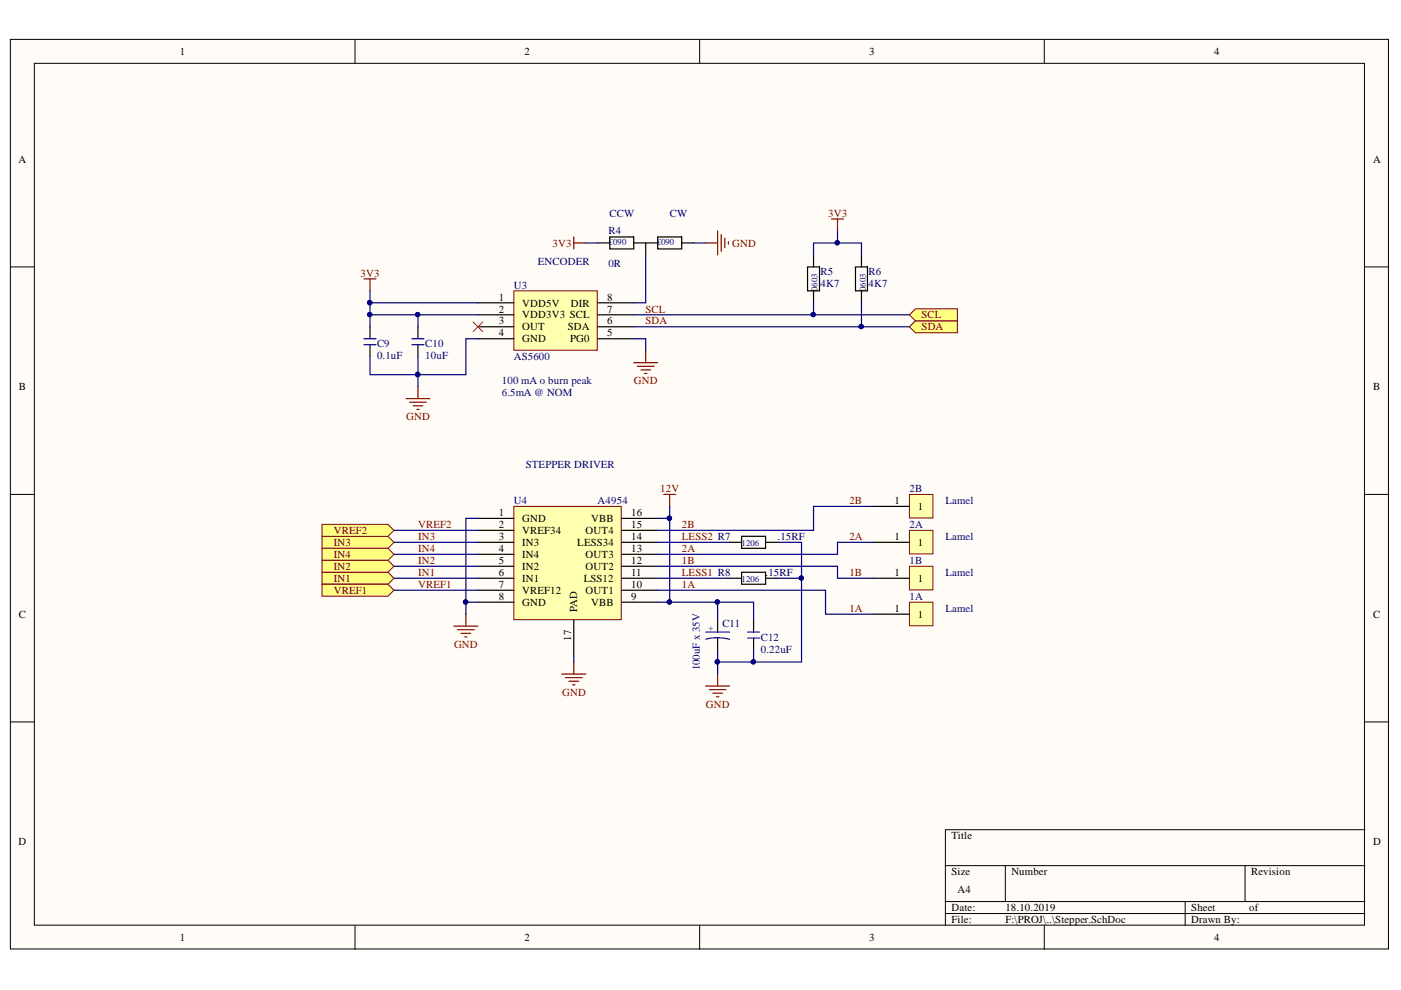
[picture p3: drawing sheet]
<svg xmlns="http://www.w3.org/2000/svg" width="297mm" height="210mm" viewBox="0 0 297 210" stroke-linecap="round" stroke-linejoin="round" font-family="sans-serif">
<g fill="#fffcf8" stroke="#000" stroke-width=".21">
<path d="M2.2 8.3h292.2v192.9h-292.2z"/>
<path d="M7.3 13.4h282v182.8h-282z"/>
</g>
<g fill="none" stroke="#000" stroke-width=".21">
<path d="M75.3 8.3v5.1M148.3 8.3v5.1M221.4 8.3v5.1M2.2 56.6h5.1M289.4 56.6h5.1M2.2 104.8h5.1M289.4 104.8h5.1M2.2 153.1h5.1M289.4 153.1h5.1M289.4 175.9h-89v20.3M75.3 196.2v5.1M148.3 196.2v5.1"/>
<path d="M200.4 183.5h89M200.4 191.2h89M200.4 193.7h89M213.1 183.5v7.7M221.4 196.2v5.1M251.3 191.2v5M264 183.5v7.7"/>
</g>
<path d="M77.2 59.1h2.5M78.4 59.1v2.6M134.4 76.9h5M135.1 77.7h3.6M135.9 78.4h2M136.6 79.2h.6M136.9 74.4v2.5M86.1 84.5h5.1M86.8 85.3h3.6M87.6 86h2M88.4 86.8h.5M88.6 82v2.5" fill="none" stroke="#800000" stroke-width=".25"/>
<path d="M108.9 61.7h17.7v12.6h-17.7z" fill="#ffffb0" stroke="#800000" stroke-width=".21"/>
<g fill="none" stroke="#000" stroke-width=".25">
<path d="M171.2 56.6h2.6v5.1h-2.6zM172.5 54.1v2.5M181.4 56.6h2.5v5.1h-2.5zM182.6 54.1v2.5M78.4 69.3v2.5M78.4 73.1v2.5M101.3 64.2h7.6M101.3 66.7h7.6M101.3 69.3h7.6M101.3 71.8h7.6M126.7 64.2h7.7M126.7 66.7h7.7"/>
<path d="M126.7 69.3h7.7M126.7 71.8h7.7M172.5 61.7v2.5M182.6 61.7v2.5"/>
</g>
<path d="M77.2 73.1h2.5M77.2 71.8h2.5" fill="none" stroke="#0000bf" stroke-width=".25"/>
<path d="M100.3 68.3l2 2M102.3 68.3l-2 2" fill="none" stroke="#f00" stroke-width=".21"/>
<path d="M176.3 46.4h2.5M177.6 46.4v2.6" fill="none" stroke="#800000" stroke-width=".25"/>
<g fill="#ffff80" stroke="#800000" stroke-width=".21">
<path d="M192.8 69.3l1.3-1.3h8.9v2.6h-8.9z" fill-rule="evenodd"/>
<path d="M192.8 66.7l1.3-1.2h8.9v2.5h-8.9z" fill-rule="evenodd"/>
<path d="M68.3 121.3h14l1.2 1.3-1.2 1.3h-14z" fill-rule="evenodd"/>
<path d="M68.3 118.8h14l1.2 1.3-1.2 1.2h-14z" fill-rule="evenodd"/>
<path d="M68.3 113.7h14l1.2 1.3-1.2 1.3h-14z" fill-rule="evenodd"/>
<path d="M68.3 116.3h14l1.2 1.2-1.2 1.3h-14z" fill-rule="evenodd"/>
<path d="M68.3 123.9h14l1.2 1.2-1.2 1.3h-14z" fill-rule="evenodd"/>
<path d="M68.3 111.2h14l1.2 1.2-1.2 1.3h-14z" fill-rule="evenodd"/>
</g>
<path d="M140.7 104.8h2.6M142 104.8v2.6M96.2 132.8h5.1M97 133.5h3.6M97.8 134.3h2M98.5 135h.5M98.8 130.2v2.6" fill="none" stroke="#800000" stroke-width=".25"/>
<path d="M88.6 69.3v2.5M88.6 73.1v2.5" fill="none" stroke="#000" stroke-width=".25"/>
<path d="M87.3 73.1h2.6M87.3 71.8h2.6" fill="none" stroke="#0000bf" stroke-width=".25"/>
<path d="M108.9 107.4h22.8v24h-22.8z" fill="#ffffb0" stroke="#800000" stroke-width=".21"/>
<g fill="none" stroke="#000" stroke-width=".25">
<path d="M101.3 109.9h7.6M101.3 112.4h7.6M101.3 115h7.6M101.3 117.5h7.6M131.8 109.9h7.6M131.8 112.4h7.6M131.8 115h7.6M131.8 117.5h7.6M101.3 120.1h7.6M101.3 122.6h7.6M101.3 125.1h7.6M101.3 127.7h7.6"/>
<path d="M121.7 131.5v7.6M131.8 120.1h7.6M131.8 122.6h7.6M131.8 125.1h7.6M131.8 127.7h7.6M159.8 131.5v2.5M159.8 135.3v2.5"/>
</g>
<path d="M119.1 142.9h5.1M119.9 143.7h3.5M120.6 144.4h2.1M121.4 145.2h.5M121.7 140.4v2.5M149.6 145.5h5.1M150.4 146.2h3.5M151.1 147h2.1M151.9 147.7h.5M152.2 142.9v2.6" fill="none" stroke="#800000" stroke-width=".25"/>
<path d="M158.5 135.3h2.5M158.5 134h2.5" fill="none" stroke="#0000bf" stroke-width=".25"/>
<path d="M192.8 104.8h5v5h-5z" fill="#ffffb0" stroke="#800000" stroke-width=".21"/>
<path d="M185.2 107.4h7.6" fill="none" stroke="#000" stroke-width=".25"/>
<path d="M192.8 112.4h5v5h-5z" fill="#ffffb0" stroke="#800000" stroke-width=".21"/>
<path d="M185.2 115h7.6" fill="none" stroke="#000" stroke-width=".25"/>
<path d="M192.8 120.1h5v5h-5z" fill="#ffffb0" stroke="#800000" stroke-width=".21"/>
<path d="M185.2 122.6h7.6" fill="none" stroke="#000" stroke-width=".25"/>
<path d="M192.8 127.7h5v5h-5z" fill="#ffffb0" stroke="#800000" stroke-width=".21"/>
<g fill="none" stroke="#000" stroke-width=".25">
<path d="M126.7 51.5h2.6M129.3 50.2h5.1v2.6h-5.1zM134.4 51.5h5M136.9 51.5v2.6M139.4 50.2h5.1v2.6h-5.1zM144.5 51.5h2.6M154.7 115h2.5M157.2 113.7h5.1v2.6h-5.1zM162.3 115h2.6M152.2 131.5v2.5M152.2 135.3v2.5M154.7 122.6h2.5"/>
<path d="M157.2 121.3h5.1v2.6h-5.1zM162.3 122.6h2.6M185.2 130.2h7.6"/>
</g>
<path d="M149.6 135.5a9.8 9.8 0 0 1 5.1 0M149.6 134h5.1" fill="none" stroke="#0000bf" stroke-width=".25"/>
<path d="M121.7 50.2v2.6M121.7 51.5h2.5M149.6 51.5h2.6M152.2 49v5.1M152.9 49.7v3.6M153.7 50.5v2M154.4 51.3v.5" fill="none" stroke="#800000" stroke-width=".25"/>
<g fill="none" stroke="#000080" stroke-width=".25">
<path d="M124.2 51.5h2.5M136.9 54.1v10.1h-2.5M147.1 51.5h2.5M172.5 54.1v-2.6h10.1v2.6M177.6 49v2.5M78.4 66.7h22.9M78.4 61.7v7.6M78.4 64.2h22.9M88.6 66.7v2.6M88.6 75.6v6.4M101.3 71.8h-2.5v7.6h-20.4v-3.8M134.4 71.8h2.5v2.6"/>
<path d="M172.5 64.2v2.5h-38.1M172.5 66.7h20.3M182.6 64.2v5.1h-48.2M182.6 69.3h10.2M83.5 117.5h17.8M83.5 115h17.8M83.5 112.4h17.8M101.3 109.9h-2.5v17.8M139.4 115h15.3M142 107.4v2.5h-2.6M142 109.9v17.8M164.9 115h5v7.6h-5"/>
<path d="M185.2 107.4h-12.7v5h-33.1M185.2 115h-7.6v2.5h-38.2M83.5 125.1h17.8M83.5 122.6h17.8M83.5 120.1h17.8M101.3 127.7h-2.5v2.5M121.7 139.1v1.3M139.4 120.1h38.2v2.5h7.6M139.4 127.7h12.8v3.8M139.4 125.1h35.6v5.1h10.2M139.4 122.6h15.3M152.2 127.7h7.6v3.8"/>
<path d="M152.2 137.8v5.1M159.8 137.8v2.6h-7.6M169.9 122.6v17.8h-10.1"/>
</g>
<g fill="#000080" stroke="#000080" stroke-width=".21">
<circle cx="78.4" cy="64.2" r=".47"/>
<circle cx="88.6" cy="66.7" r=".46"/>
<circle cx="78.4" cy="66.7" r=".46"/>
<circle cx="172.4" cy="66.7" r=".46"/>
<circle cx="182.6" cy="69.2" r=".46"/>
<circle cx="177.5" cy="51.5" r=".46"/>
<circle cx="98.7" cy="127.6" r=".46"/>
<circle cx="141.9" cy="109.9" r=".47"/>
<circle cx="88.5" cy="79.4" r=".47"/>
<circle cx="169.9" cy="122.6" r=".46"/>
<circle cx="152.1" cy="127.6" r=".46"/>
<circle cx="159.7" cy="140.3" r=".46"/>
<circle cx="152.1" cy="140.3" r=".46"/>
<circle cx="141.9" cy="127.6" r=".46"/>
</g>
<g font-size="2.3">
<text x="38.1" y="11.7">1</text>
<text x="111.2" y="11.7">2</text>
<text x="184.3" y="11.7">3</text>
<text x="257.4" y="11.7">4</text>
<text x="3.9" y="34.5">A</text>
<text x="291.1" y="34.5">A</text>
<text x="105.7" y="63.7">1</text>
<text x="110.7" y="65">VDD5V</text>
<text x="121" y="65">DIR</text>
<text x="128.7" y="63.7">8</text>
<text x="105.7" y="66.3">2</text>
<text x="105.7" y="68.8">3</text>
<text x="105.7" y="71.3">4</text>
<text x="110.7" y="67.5">VDD3V3 SCL</text>
<text x="110.7" y="70.1">OUT</text>
<text x="120.4" y="70.1">SDA</text>
<text x="128.7" y="71.3">5</text>
<text x="128.7" y="68.8">6</text>
<text x="128.7" y="66.3">7</text>
<text x="110.7" y="72.6">GND</text>
<text x="120.9" y="72.6">PG0</text>
<text x="4" y="82.7">B</text>
<text x="291.1" y="82.7">B</text>
<text x="189.6" y="106.9">1</text>
<text x="105.7" y="109.4">1</text>
<text x="105.7" y="112">2</text>
<text x="110.7" y="110.7">GND</text>
<text x="110.7" y="113.2">VREF34</text>
<text x="124.2" y="113.2">OUT4</text>
<text x="125.4" y="110.7">VBB</text>
<text x="133.8" y="112">15</text>
<text x="133.8" y="109.4">16</text>
<text x="194.6" y="108.2">1</text>
<text x="105.7" y="114.5">3</text>
<text x="105.7" y="117.1">4</text>
<text x="105.7" y="119.6">5</text>
<text x="110.7" y="115.8">IN3</text>
<text x="110.7" y="118.3">IN4</text>
<text x="122.4" y="115.8">LESS34</text>
<text x="124.2" y="118.3">OUT3</text>
<text x="133.8" y="119.6">12</text>
<text x="133.8" y="117.1">13</text>
<text x="133.8" y="114.5">14</text>
<text x="189.6" y="114.5">1</text>
<text x="194.6" y="115.8">1</text>
<text x="105.7" y="122.1">6</text>
<text x="105.7" y="124.7">7</text>
<text x="110.7" y="120.9">IN2</text>
<text x="110.7" y="123.4">IN1</text>
<text x="110.7" y="125.9">VREF12</text>
<text x="123.7" y="123.4">LSS12</text>
<text x="124.2" y="125.9">OUT1</text>
<text x="124.2" y="120.9">OUT2</text>
<text x="133.8" y="124.7">10</text>
<text x="133.8" y="122.1">11</text>
<text x="189.6" y="122.1">1</text>
<text x="194.6" y="123.4">1</text>
<text x="4" y="131">C</text>
<text x="105.7" y="127.2">8</text>
<text x="110.7" y="128.5">GND</text>
<text x="122.4" y="129.7" transform="rotate(-90 122.4 129.7)">PAD</text>
<text x="125.4" y="128.5">VBB</text>
<text x="133.8" y="127.2">9</text>
<text x="189.6" y="129.7">1</text>
<text x="194.6" y="131">1</text>
<text x="291.1" y="131">C</text>
<text x="121.1" y="135.8" transform="rotate(-90 121.1 135.8)">17</text>
<text x="3.9" y="179.3">D</text>
<text x="201.7" y="178">Title</text>
<text x="291.1" y="179.3">D</text>
<text x="201.7" y="185.6">Size</text>
<text x="214.4" y="185.6">Number</text>
<text x="265.3" y="185.6">Revision</text>
<text x="203" y="189.4">A4</text>
<text x="201.7" y="193.2">Date:</text>
<text x="201.7" y="195.7">File:</text>
<text x="213.2" y="193.2">18.10.2019</text>
<text x="213.2" y="195.7">F:\PROJ\..\Stepper.SchDoc</text>
<text x="252.6" y="193.2">Sheet</text>
<text x="252.6" y="195.7">Drawn By:</text>
<text x="264.9" y="193.2">of</text>
<text x="38.1" y="199.5">1</text>
<text x="111.2" y="199.5">2</text>
<text x="184.3" y="199.5">3</text>
<text x="257.4" y="199.5">4</text>
</g>
<g font-size="2.3" fill="#000080">
<text x="129.2" y="46">CCW</text>
<text x="142" y="46">CW</text>
<text x="129" y="49.5">R4</text>
<text x="114" y="56.1">ENCODER</text>
<text x="129" y="56.6">0R</text>
<text x="174" y="58.4">R5</text>
<text x="184.1" y="58.4">R6</text>
<text x="108.9" y="61.2">U3</text>
<text x="174" y="60.9">4K7</text>
<text x="184.1" y="60.9">4K7</text>
<text x="79.9" y="73.6">C9</text>
<text x="79.9" y="76.1">0.1uF</text>
<text x="90.2" y="73.6">C10</text>
<text x="90.2" y="76.1">10uF</text>
<text x="108.9" y="76.4">AS5600</text>
<text x="106.4" y="81.5">100 mA o burn peak</text>
<text x="106.4" y="84">6.5mA @ NOM</text>
<text x="111.5" y="99.2">STEPPER DRIVER</text>
<text x="108.9" y="106.9">U4</text>
<text x="126.7" y="106.9">A4954</text>
<text x="192.9" y="104.4">2B</text>
<text x="200.5" y="106.9">Lamel</text>
<text x="192.9" y="112">2A</text>
<text x="164.9" y="114.5">.15RF</text>
<text x="192.9" y="119.6">1B</text>
<text x="200.5" y="114.5">Lamel</text>
<text x="162.3" y="122.1">.15RF</text>
<text x="200.5" y="122.1">Lamel</text>
<text x="192.9" y="127.2">1A</text>
<text x="200.5" y="129.7">Lamel</text>
<text x="153.2" y="133">C11</text>
<text x="161.3" y="135.8">C12</text>
<text x="148.4" y="142.2" transform="rotate(-90 148.4 142.2)">100uF x 35V</text>
<text x="161.3" y="138.3">0.22uF</text>
</g>
<g font-size="2.3" fill="#800000">
<text x="175.6" y="46">3V3</text>
<text x="117.2" y="52.3">3V3</text>
<text x="155.2" y="52.3">GND</text>
<text x="76.5" y="58.7">3V3</text>
<text x="136.9" y="66.3">SCL</text>
<text x="136.9" y="68.8">SDA</text>
<text x="195.4" y="70.1">SDA</text>
<text x="195.4" y="67.5">SCL</text>
<text x="134.4" y="81.5">GND</text>
<text x="86.1" y="89.1">GND</text>
<text x="140" y="104.4">12V</text>
<text x="180.1" y="106.9">2B</text>
<text x="70.8" y="113.2">VREF2</text>
<text x="88.6" y="112">VREF2</text>
<text x="144.6" y="112">2B</text>
<text x="70.8" y="115.8">IN3</text>
<text x="70.8" y="118.3">IN4</text>
<text x="88.6" y="119.6">IN2</text>
<text x="88.6" y="114.5">IN3</text>
<text x="88.6" y="117.1">IN4</text>
<text x="144.6" y="119.6">1B</text>
<text x="144.6" y="117.1">2A</text>
<text x="144.6" y="114.5">LESS2 R7</text>
<text x="180.1" y="114.5">2A</text>
<text x="70.8" y="123.4">IN1</text>
<text x="70.8" y="120.9">IN2</text>
<text x="70.8" y="125.9">VREF1</text>
<text x="88.6" y="122.1">IN1</text>
<text x="88.6" y="124.7">VREF1</text>
<text x="144.6" y="124.7">1A</text>
<text x="144.6" y="122.1">LESS1 R8</text>
<text x="180.1" y="122.1">1B</text>
<text x="180.1" y="129.7">1A</text>
<text x="96.3" y="137.3">GND</text>
<text x="119.2" y="147.5">GND</text>
<text x="149.6" y="150">GND</text>
</g>
<g font-size="1.9" fill="#000080">
<text x="132.8" y="50.6" transform="rotate(-180 132.8 50.6)">0603</text>
<text x="142.9" y="50.6" transform="rotate(-180 142.9 50.6)">0603</text>
<text x="173.3" y="61.7" transform="rotate(-90 173.3 61.7)">0603</text>
<text x="183.6" y="61.7" transform="rotate(-90 183.6 61.7)">0603</text>
<text x="157.2" y="115.9">1206</text>
<text x="157.2" y="123.5">1206</text>
<text x="151.2" y="133.8" transform="rotate(-90 151.2 133.8)">+</text>
</g>
</svg>
